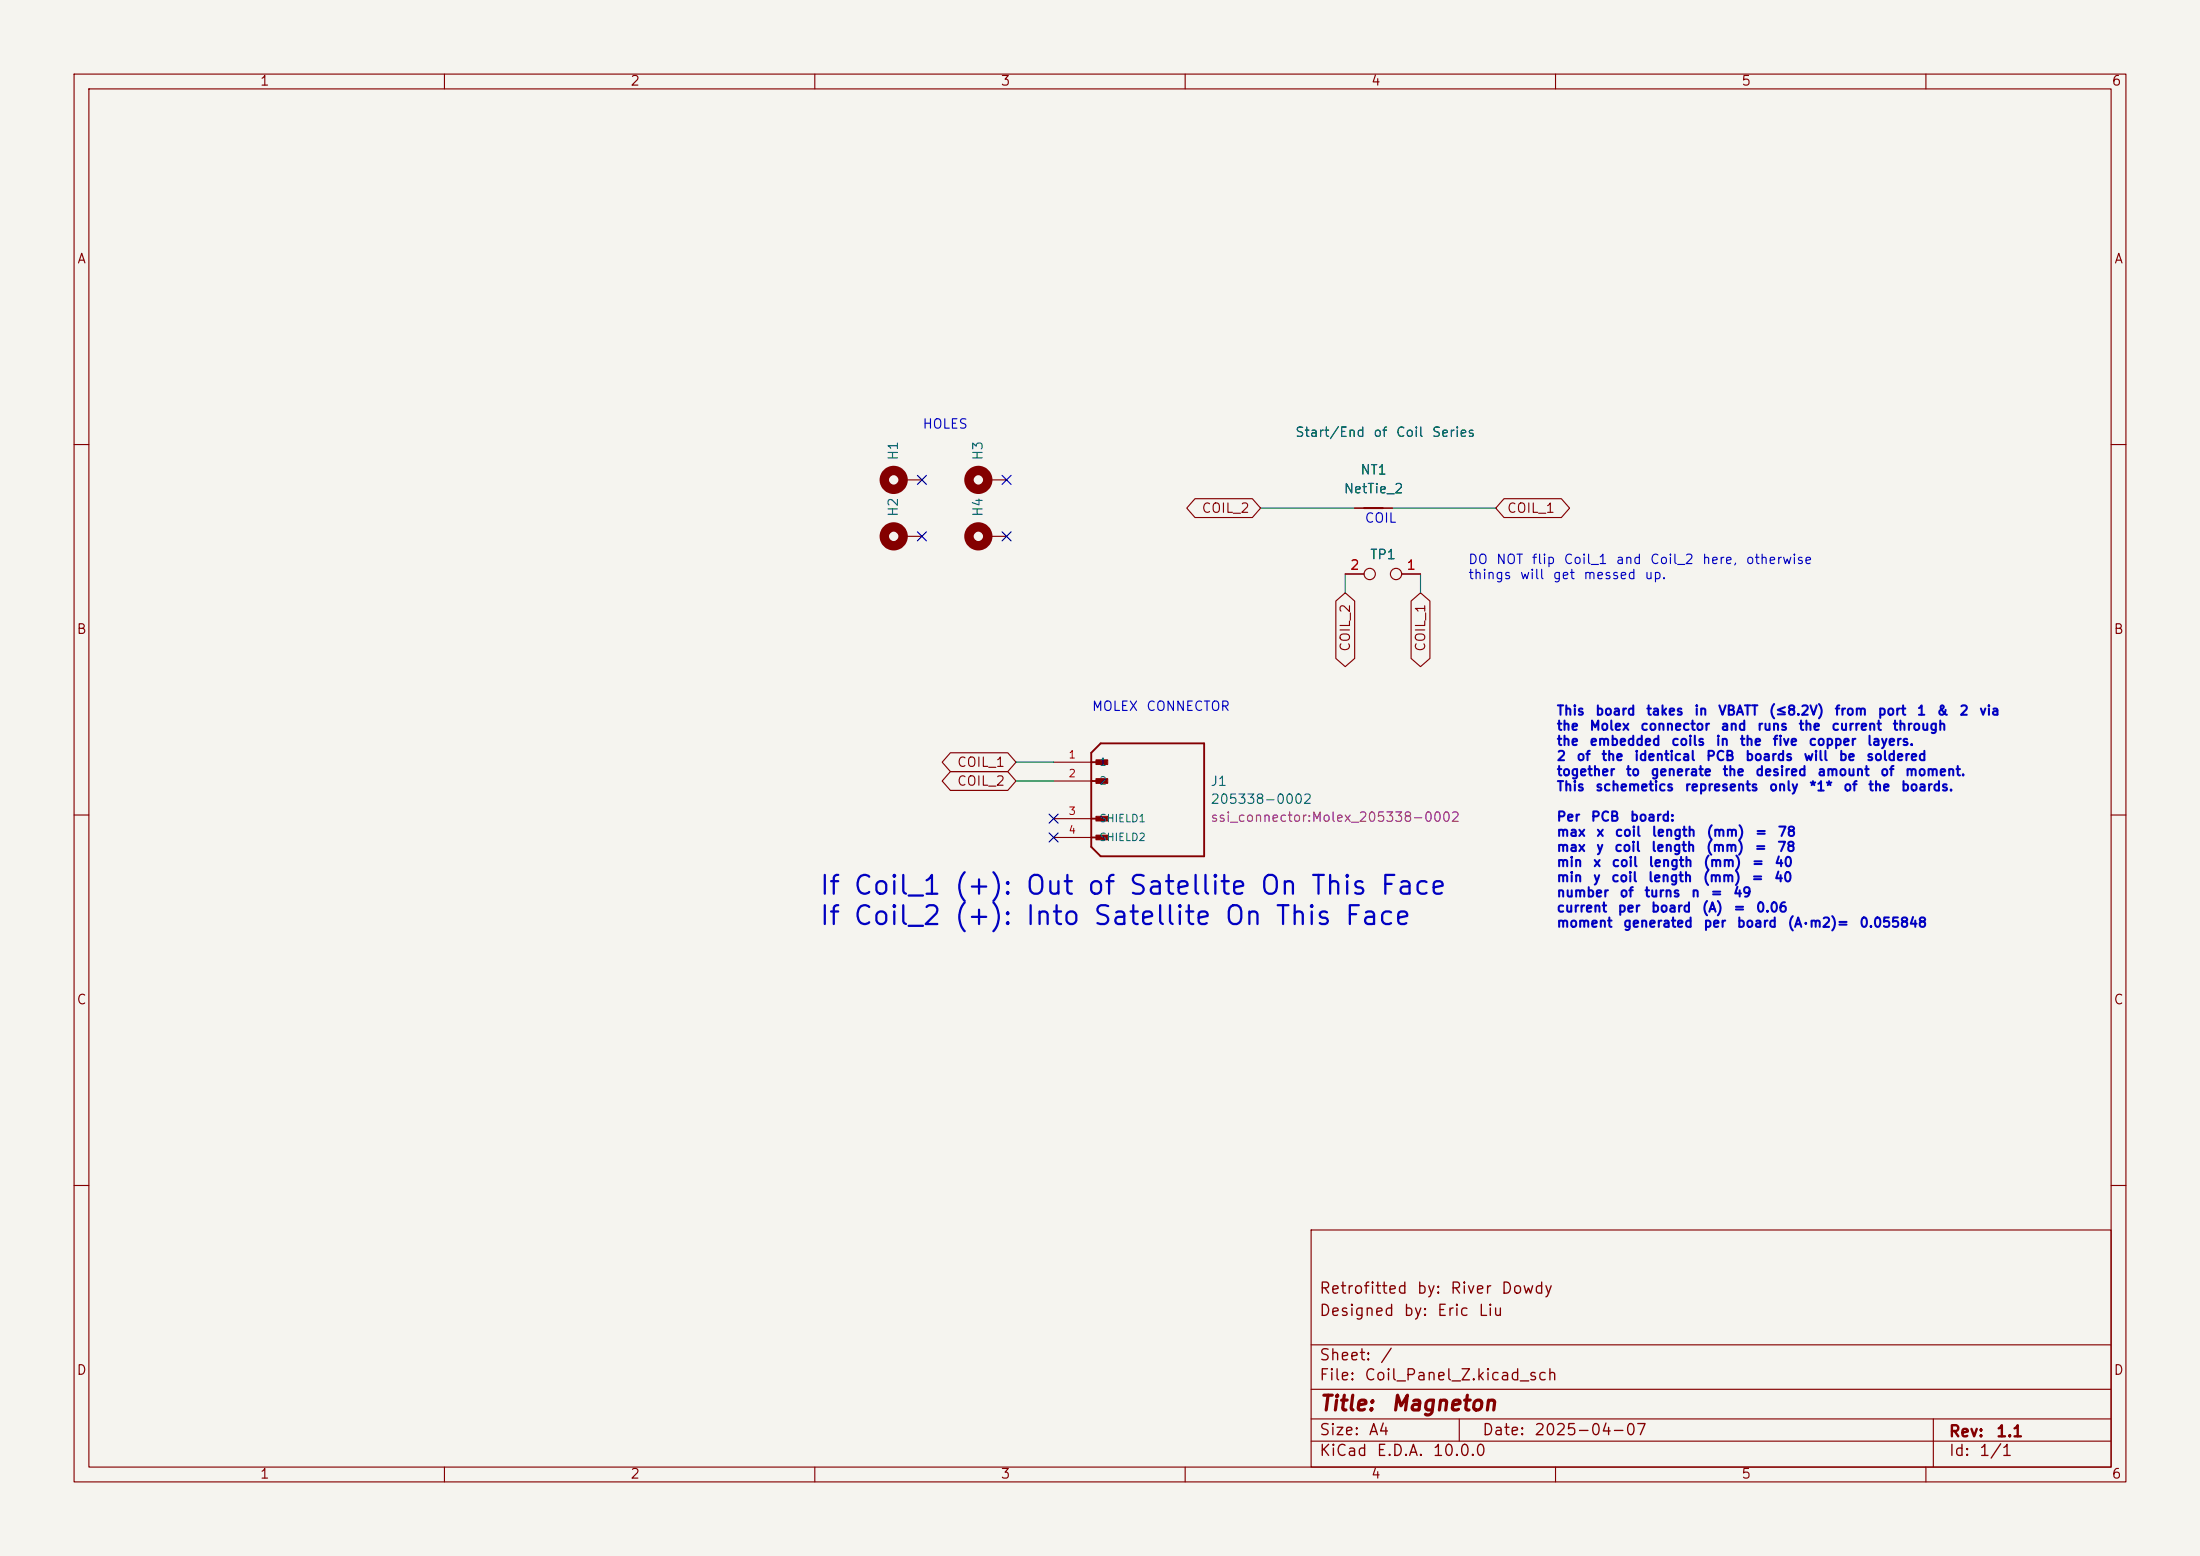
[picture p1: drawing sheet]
<svg xmlns="http://www.w3.org/2000/svg" width="297mm" height="210mm" viewBox="0 0 297 210" stroke-linecap="round" stroke-linejoin="round" font-family="sans-serif">
<path d="M0 0h297v210h-297z" fill="#f5f4ef" stroke="#f5f4ef" stroke-width=".14"/>
<g fill="none" stroke="#840000" stroke-width=".15">
<path d="M10 10h277v190h-277zM12 12h273v186h-273zM60 10v2M110 10v2M160 10v2M210 10v2M260 10v2M10 60h2M121.9 64.8h2.6M121.9 72.4h2.6M133.3 64.8h2.6M133.3 72.4h2.6"/>
<path d="M161.3 67.3h7.8l1.1 1.3-1.1 1.3h-7.8l-1.1-1.3zM181.6 77.5h2.5M182.9 68.6h5.1M189.2 77.5h2.6M203 67.3h7.8l1.1 1.3-1.1 1.3h-7.8l-1.1-1.3zM285 60h2M180.3 81.1l1.3-1.1 1.3 1.1v7.8l-1.3 1.1-1.3-1.1zM190.5 81.1l1.3-1.1 1.2 1.1v7.8l-1.2 1.1-1.3-1.1zM10 110h2M128.3 101.6h7.7l1.2 1.3-1.2 1.2h-7.7l-1.1-1.2zM128.3 104.1h7.7l1.2 1.3-1.2 1.3h-7.7l-1.1-1.3zM142.2 102.9h5.1"/>
<path d="M142.2 105.4h5.1M142.2 110.5h5.1M142.2 113h5.1M285 110h2M10 160h2M177 166h108v32h-108zM285 160h2M60 198v2M110 198v2M160 198v2M177 194.5h108M177 191.5h108"/>
<path d="M177 187.5h108M177 181.5h108M197 191.5v3M210 198v2M260 198v2M261 191.5v6.5"/>
<circle cx="184.9" cy="77.5" r=".76"/>
<circle cx="188.5" cy="77.5" r=".76"/>
</g>
<g fill="none" stroke="#840000" stroke-width="1.3">
<circle cx="120.6" cy="64.8" r="1.27"/>
<circle cx="120.6" cy="72.4" r="1.27"/>
<circle cx="132.1" cy="72.4" r="1.27"/>
<circle cx="132.1" cy="64.8" r="1.27"/>
</g>
<path d="M184.1 68.6h2.6M147.3 102.9h1.9M147.3 105.4h1.9M147.3 110.5h1.9M147.3 113h1.9M148.6 100.3h14v15.3h-14l-1.3-1.3v-12.7z" fill="none" stroke="#840000" stroke-width=".25"/>
<g fill="#840000" stroke="#840000" stroke-width=".14">
<path d="M148 102.6h1.5v.6h-1.5z"/>
<path d="M148 105.1h1.5v.6h-1.5z"/>
<path d="M148 110.2h1.5v.6h-1.5z"/>
<path d="M148 112.7h1.5v.6h-1.5z"/>
</g>
<path d="M170.2 68.6h12.7M181.6 77.5v2.5M188 68.6h13.9M191.8 77.5v2.5M137.2 105.4h5M137.2 102.9h5" fill="none" stroke="#009600" stroke-width=".15"/>
<path d="M123.9 71.8l1.2 1.2M123.9 64.2l1.2 1.2M125.1 71.8l-1.2 1.2M125.1 64.2l-1.2 1.2M135.3 71.8l1.2 1.2M135.3 64.2l1.2 1.2M136.5 71.8l-1.2 1.2M136.5 64.2l-1.2 1.2M141.6 109.9l1.2 1.2M141.6 112.4l1.2 1.2M142.8 109.9l-1.2 1.2M142.8 112.4l-1.2 1.2" fill="none" stroke="#000084" stroke-width=".15"/>
<g font-size="2.5" fill="#0000c2">
<text x="110.5" y="121.4">If</text>
<text x="110.5" y="125.5">If</text>
<text x="115" y="121.4">Coil_1</text>
<text x="115" y="125.5">Coil_2</text>
<text x="128.7" y="121.4">(+):</text>
<text x="128.7" y="125.5">(+):</text>
<text x="138.3" y="121.4">Out</text>
<text x="138.3" y="125.5">Into</text>
<text x="146.6" y="121.4">of</text>
<text x="147.4" y="125.5">Satellite</text>
<text x="152.2" y="121.4">Satellite</text>
<text x="165.1" y="125.5">On</text>
<text x="169.9" y="121.4">On</text>
<text x="172" y="125.5">This</text>
<text x="176.8" y="121.4">This</text>
<text x="181.4" y="125.5">Face</text>
<text x="186.2" y="121.4">Face</text>
</g>
<g font-size="2" fill="#840000">
<text x="178" y="190.9">Title:</text>
<text x="187.7" y="190.9">Magneton</text>
</g>
<g font-size="1.5" fill="#840000">
<text x="178" y="178">Designed</text>
<text x="178" y="175">Retrofitted</text>
<text x="189.4" y="178">by:</text>
<text x="191.2" y="175">by:</text>
<text x="193.9" y="178">Eric</text>
<text x="195.7" y="175">River</text>
<text x="199.5" y="178">Liu</text>
<text x="202.5" y="175">Dowdy</text>
<text x="178" y="184">Sheet:</text>
<text x="186.2" y="184">/</text>
<text x="178" y="186.7">File:</text>
<text x="184.1" y="186.7">Coil_Panel_Z.kicad_sch</text>
<text x="178" y="196.9">KiCad</text>
<text x="178" y="194.1">Size:</text>
<text x="184.7" y="194.1">A4</text>
<text x="185.7" y="196.9">E.D.A.</text>
<text x="193.3" y="196.9">10.0.0</text>
<text x="200" y="194.1">Date:</text>
<text x="207" y="194.1">2025-04-07</text>
<text x="263" y="194.3">Rev:</text>
<text x="263" y="196.9">Id:</text>
<text x="267.1" y="196.9">1/1</text>
<text x="269.4" y="194.3">1.1</text>
</g>
<g font-size="1.3" fill="#840000">
<text x="35" y="11.9">1</text>
<text x="85" y="11.9">2</text>
<text x="135" y="11.9">3</text>
<text x="185" y="11.9">4</text>
<text x="235" y="11.9">5</text>
<text x="285" y="11.9">6</text>
<text x="10.3" y="35.9">A</text>
<text x="285.3" y="35.9">A</text>
<text x="162.1" y="69.5">COIL_2</text>
<text x="203.4" y="69.5">COIL_1</text>
<text x="10.3" y="85.9">B</text>
<text x="182.6" y="88.1" transform="rotate(-90 182.6 88.1)">COIL_2</text>
<text x="192.7" y="88.1" transform="rotate(-90 192.7 88.1)">COIL_1</text>
<text x="285.3" y="85.9">B</text>
<text x="129.1" y="103.8">COIL_1</text>
<text x="129.1" y="106.4">COIL_2</text>
<text x="10.3" y="135.9">C</text>
<text x="285.3" y="135.9">C</text>
<text x="10.3" y="185.9">D</text>
<text x="285.3" y="185.9">D</text>
<text x="35" y="199.9">1</text>
<text x="85" y="199.9">2</text>
<text x="135" y="199.9">3</text>
<text x="185" y="199.9">4</text>
<text x="235" y="199.9">5</text>
<text x="285" y="199.9">6</text>
</g>
<g font-size="1.3" fill="#0000c2">
<text x="124.5" y="58.2">HOLES</text>
<text x="184.1" y="70.9">COIL</text>
<text x="198.1" y="76.4">DO</text>
<text x="201.9" y="76.4">NOT</text>
<text x="206.7" y="76.4">flip</text>
<text x="211" y="76.4">Coil_1</text>
<text x="218" y="76.4">and</text>
<text x="222.7" y="76.4">Coil_2</text>
<text x="229.7" y="76.4">here,</text>
<text x="235.6" y="76.4">otherwise</text>
<text x="198.1" y="78.5">things</text>
<text x="205.1" y="78.5">will</text>
<text x="209.5" y="78.5">get</text>
<text x="213.7" y="78.5">messed</text>
<text x="221.9" y="78.5">up.</text>
<text x="147.3" y="96.3">MOLEX</text>
<text x="154.7" y="96.3">CONNECTOR</text>
<text x="210.1" y="96.9">This</text>
<text x="210.1" y="98.9">the</text>
<text x="210.1" y="100.9">the</text>
<text x="214.5" y="98.9">Molex</text>
<text x="214.5" y="100.9">embedded</text>
<text x="215.3" y="96.9">board</text>
<text x="221.4" y="98.9">connector</text>
<text x="222.1" y="96.9">takes</text>
<text x="225.5" y="100.9">coils</text>
<text x="228.6" y="96.9">in</text>
<text x="231.5" y="100.9">in</text>
<text x="231.9" y="96.9">VBATT</text>
<text x="232.2" y="98.9">and</text>
<text x="234.8" y="100.9">the</text>
<text x="237.1" y="98.9">runs</text>
<text x="238.7" y="96.9">(≤8.2V)</text>
<text x="239.2" y="100.9">five</text>
<text x="242.7" y="98.9">the</text>
<text x="244.1" y="100.9">copper</text>
<text x="247.2" y="98.9">current</text>
<text x="247.6" y="96.9">from</text>
<text x="252" y="100.9">layers.</text>
<text x="253.4" y="96.9">port</text>
<text x="255.4" y="98.9">through</text>
<text x="258.7" y="96.9">1</text>
<text x="261.4" y="96.9">&amp;</text>
<text x="264.4" y="96.9">2</text>
<text x="267.1" y="96.9">via</text>
<text x="210.1" y="103">2</text>
<text x="210.1" y="105">together</text>
<text x="210.1" y="107.1">This</text>
<text x="212.7" y="103">of</text>
<text x="215.3" y="107.1">schemetics</text>
<text x="216.1" y="103">the</text>
<text x="219.4" y="105">to</text>
<text x="220.5" y="103">identical</text>
<text x="222.7" y="105">generate</text>
<text x="227.3" y="107.1">represents</text>
<text x="230.2" y="103">PCB</text>
<text x="232.4" y="105">the</text>
<text x="235.5" y="103">boards</text>
<text x="236.9" y="105">desired</text>
<text x="238.7" y="107.1">only</text>
<text x="243.4" y="103">will</text>
<text x="244.1" y="107.1">*1*</text>
<text x="245.3" y="105">amount</text>
<text x="248.1" y="103">be</text>
<text x="248.8" y="107.1">of</text>
<text x="251.9" y="103">soldered</text>
<text x="252.1" y="107.1">the</text>
<text x="253.7" y="105">of</text>
<text x="256.6" y="107.1">boards.</text>
<text x="257.1" y="105">moment.</text>
<text x="210.1" y="111.2">Per</text>
<text x="210.1" y="113.2">max</text>
<text x="214.7" y="111.2">PCB</text>
<text x="215.4" y="113.2">x</text>
<text x="217.9" y="113.2">coil</text>
<text x="220" y="111.2">board:</text>
<text x="222.9" y="113.2">length</text>
<text x="230.3" y="113.2">(mm)</text>
<text x="236.8" y="113.2">=</text>
<text x="239.9" y="113.2">78</text>
<text x="210.1" y="115.3">max</text>
<text x="210.1" y="117.3">min</text>
<text x="210.1" y="119.3">min</text>
<text x="215" y="117.3">x</text>
<text x="215" y="119.3">y</text>
<text x="215.4" y="115.3">y</text>
<text x="217.4" y="119.3">coil</text>
<text x="217.5" y="117.3">coil</text>
<text x="217.8" y="115.3">coil</text>
<text x="222.4" y="119.3">length</text>
<text x="222.5" y="117.3">length</text>
<text x="222.8" y="115.3">length</text>
<text x="229.8" y="119.3">(mm)</text>
<text x="229.9" y="117.3">(mm)</text>
<text x="230.2" y="115.3">(mm)</text>
<text x="236.4" y="119.3">=</text>
<text x="236.4" y="117.3">=</text>
<text x="236.8" y="115.3">=</text>
<text x="239.4" y="119.3">40</text>
<text x="239.5" y="117.3">40</text>
<text x="239.8" y="115.3">78</text>
<text x="210.1" y="121.4">number</text>
<text x="210.1" y="123.4">current</text>
<text x="210.1" y="125.5">moment</text>
<text x="218.3" y="123.4">per</text>
<text x="218.5" y="121.4">of</text>
<text x="219" y="125.5">generated</text>
<text x="221.9" y="121.4">turns</text>
<text x="222.8" y="123.4">board</text>
<text x="228.2" y="121.4">n</text>
<text x="229.7" y="123.4">(A)</text>
<text x="229.9" y="125.5">per</text>
<text x="230.8" y="121.4">=</text>
<text x="233.9" y="121.4">49</text>
<text x="233.9" y="123.4">=</text>
<text x="234.4" y="125.5">board</text>
<text x="237" y="123.4">0.06</text>
<text x="241.2" y="125.5">(A⋅m2)=</text>
<text x="250.9" y="125.5">0.055848</text>
</g>
<g font-size="1.3" fill="#006464">
<text x="174.8" y="59.3">Start/End</text>
<text x="185.3" y="59.3">of</text>
<text x="188.4" y="59.3">Coil</text>
<text x="193.2" y="59.3">Series</text>
<text x="121.5" y="62.2" transform="rotate(-90 121.5 62.2)">H1</text>
<text x="133" y="62.2" transform="rotate(-90 133 62.2)">H3</text>
<text x="183.6" y="64.4">NT1</text>
<text x="121.5" y="69.8" transform="rotate(-90 121.5 69.8)">H2</text>
<text x="133" y="69.8" transform="rotate(-90 133 69.8)">H4</text>
<text x="181.3" y="66.9">NetTie_2</text>
<text x="184.9" y="75.8">TP1</text>
<text x="163.3" y="106.4">J1</text>
<text x="163.3" y="108.8">205338-0002</text>
</g>
<g font-size="1.3" fill="#a90000">
<text x="182.2" y="77.2">2</text>
<text x="189.8" y="77.2">1</text>
</g>
<text font-size="1.3" fill="#840084" x="163.3" y="111.2">ssi_connector:Molex_205338-0002</text>
<g font-size="1" fill="#a90000">
<text x="144.2" y="102.6">1</text>
<text x="144.2" y="105.2">2</text>
<text x="144.2" y="110.2">3</text>
<text x="144.2" y="112.8">4</text>
</g>
<g font-size="1" fill="#006464">
<text x="148.3" y="103.6">1</text>
<text x="148.3" y="106.1">2</text>
<text x="148.3" y="111.2">SHIELD1</text>
<text x="148.3" y="113.8">SHIELD2</text>
</g>
</svg>
